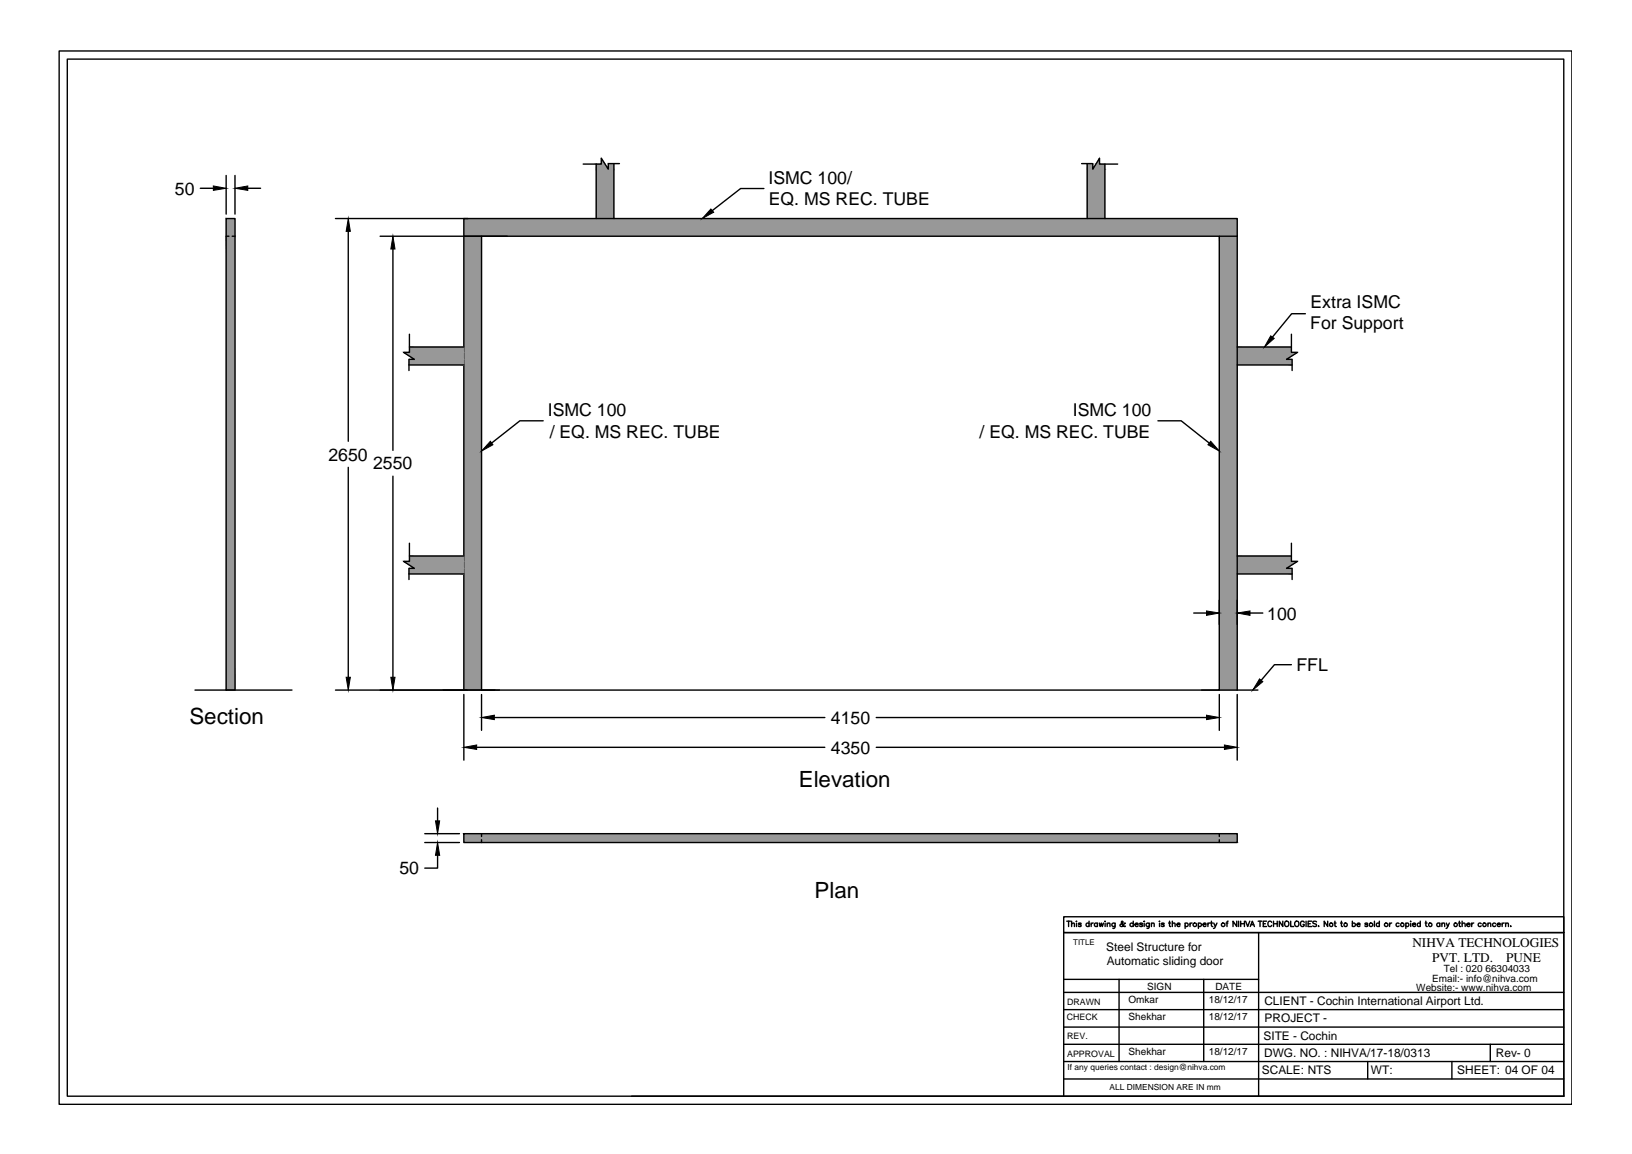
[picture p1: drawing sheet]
<svg xmlns="http://www.w3.org/2000/svg" width="297mm" height="210mm" viewBox="0 0 297 210" stroke-linecap="round" stroke-linejoin="round" font-family="sans-serif">
<!-- layer: 0 -->
<g fill="#989898" stroke="#989898" stroke-width=".18">
<path d="M109.4 28.8l.7 1h-.7z"/>
<path d="M200.1 28.8v1h-.6z"/>
<path d="M84.4 39.8v3.2h140.8zM84.4 39.8h140.8v3.2z"/>
<path d="M221.9 43v82.5h3.3zM221.9 43h3.3v82.5z"/>
<path d="M84.4 43v82.5h3.2zM84.4 43h3.2v82.5z"/>
<path d="M225.2 63.1v1h9.8zM225.2 63.1h9.8v1z"/>
<path d="M225.2 64.1v1.3h9zM225.2 64.1h10.9l-1.9 1.3z"/>
<path d="M225.2 65.4v1h10zM225.2 65.4h10v1z"/>
<path d="M225.2 101.1v1h9.8zM225.2 101.1h9.8v1z"/>
<path d="M225.2 102.1v1.3h9zM225.2 102.1h10.9l-1.9 1.3z"/>
<path d="M225.2 103.4v1h10zM225.2 103.4h10v1z"/>
<path d="M199.4 29.8h.7zM199.5 29.8h.6z"/>
<path d="M197.9 29.8h1zM197.9 29.8h1z"/>
<path d="M109.4 29.8h.7zM109.4 29.8h.7z"/>
<path d="M199.4 29.8l-.5 1h2.2zM199.4 29.8h1.7v1z"/>
<path d="M197.9 29.8v1h1zM197.9 29.8h1v1z"/>
<path d="M110.7 29.8v1h1zM110.7 29.8h1v1z"/>
<path d="M108.5 29.8v1h2.2zM108.5 29.8h1.6l.6 1z"/>
<path d="M197.9 30.8v9h3.2zM197.9 30.8h3.2v9z"/>
<path d="M108.5 30.8v9h3.2zM108.5 30.8h3.2v9z"/>
<path d="M41.2 39.8v3.2h1.6zM41.2 39.8h1.6v3.2z"/>
<path d="M41.2 43v82.5h1.6zM41.2 43h1.6v82.5z"/>
<path d="M221.9 151.6v1.6h3.3zM221.9 151.6h3.3v1.6z"/>
<path d="M87.6 151.6v1.6h134.3zM87.6 151.6h134.3v1.6z"/>
<path d="M84.4 151.6v1.6h3.2zM84.4 151.6h3.2v1.6z"/>
<path d="M74.5 63.1v1h9.9zM74.5 63.1h9.9v1z"/>
<path d="M73.5 64.1l1.9 1.3h9zM73.5 64.1h10.9v1.3z"/>
<path d="M74.4 65.4v1h10zM74.4 65.4h10v1z"/>
<path d="M74.5 101.1v1h9.9zM74.5 101.1h9.9v1z"/>
<path d="M73.5 102.1l1.9 1.3h9zM73.5 102.1h10.9v1.3z"/>
<path d="M74.4 103.4v1h10zM74.4 103.4h10v1z"/>
</g>
<g fill="none" stroke="#000" stroke-width=".25">
<path d="M10.8 9.3h275.3v191.6h-275.3zM12.2 10.8h272.4v188.6h-272.4zM36.5 34.2h2.3M41.2 39.8h1.6v85.7h-1.6zM41.2 31.9v7M42.8 31.9v7M45.1 34.2h2.3M61.1 39.8h24.1M108.5 29.8v10M111.7 29.8v10M112.7 29.8h-2v1l-1.3-2v1h-3.3M139 34.3h-4.2l-5.2 4"/>
<path d="M196.9 29.8h2v1l1.2-2v1h3.3M197.9 29.8v10M201.1 29.8v10M41.2 43h.5M42.3 43h.5M63.4 42.1v38.2M69.2 43h156M71.5 45.3v36.6M87.6 43v82.5h134.3v-82.5M225.2 43v-3.2h-140.8v85.7M225.2 43v82.5M237.6 57.1h-2.5l-3.5 4.2"/>
<path d="M74.4 66.4h10M74.5 60.8v3.3h-1l1.9 1.3h-1v2M74.5 63.1h9.9M98.9 76.5h-4.3l-5.1 4.1M210.7 76.5h4.3l5.1 4.1M225.2 63.1h9.8M225.2 66.4h10M235 60.8v3.3h1.1l-1.9 1.3h1v2M63.4 85v38.2M71.5 86.6v36.6M74.5 98.8v3.3h-1l1.9 1.3h-1v2M235 98.8v3.3h1.1l-1.9 1.3h1v2"/>
<path d="M74.4 104.4h10M74.5 101.1h9.9M217.3 111.5h2.3M221.9 109.2v4.4M225.2 101.1h9.8M225.2 104.4h10M227.5 111.5h2.3M35.5 125.5h17.6M61.1 125.5h29.8M84.4 126.3v12M86.8 135.9h63.3M87.6 126.3v6.5"/>
<path d="M90 130.5h60.1M159.5 130.5h60.1M159.5 135.9h63.4M218.7 125.5h10.3M221.9 126.3v6.5M225.2 126.3v12M235 120.9h-3l-2.5 2.8M77.3 151.6h6.3M77.3 153.2h6.3M79.6 155.6v2.3h-2.3M79.6 147v2.3M84.4 151.6h140.8v1.6h-140.8z"/>
<path d="M87.6 151.6v.5M87.6 152.7v.5M221.9 151.6v.5M221.9 152.7v.5M193.6 178.1h35.5M194.2 167.6h.6M194.5 167.6v.9M195 168.1l.3-.2h.2l.1 .6M195 167.6v.9M195.9 167.6h.1M195.9 167.9v.6M196.8 168l-.2-.1h-.3v.2l.4 .1 .1 .2-.2 .1-.3-.1"/>
<path d="M198.2 168a.31 .31 0 0 0-.4 0 .31 .31 0 0 0 0 .4 .31 .31 0 0 0 .4 0M198.2 167.6v.9M198.6 167.9v.6M199 167.9l-.4 .2M199.7 168a.31 .31 0 0 0-.4 0 .31 .31 0 0 0 0 .4 .31 .31 0 0 0 .4 0M199.7 167.9v.6M200.1 167.9l.2 .6 .2-.6 .1 .6 .2-.6M201.1 167.6h.1M201.1 167.9v.6M201.5 168.1l.3-.2h.2v.6M201.5 167.9v.6M203 167.9v.7l-.2 .2h-.3"/>
<path d="M203 168a.33 .33 0 0 0-.5 0 .33 .33 0 0 0 0 .5 .33 .33 0 0 0 .5-.1M203.7 178.1v15M204.8 168l-.1-.1a.57 .57 0 0 1-.8 .5v-.3l.5-.2v-.2l-.2-.1-.1 .1 .1 .4 .4 .4 .2-.1M206.3 168a.33 .33 0 0 0-.5 0 .33 .33 0 0 0 0 .5 .33 .33 0 0 0 .5-.1M206.3 167.6v.9M206.6 168.1h.6a.33 .33 0 0 0-.6-.1 .33 .33 0 0 0 0 .5 .33 .33 0 0 0 .6-.1M208 168l-.3-.1-.3 .1 .5 .3v.2l-.5-.1M208.2 167.6h.1M208.3 167.9v.6M209.2 167.9v.7l-.1 .2h-.3M209.2 168a.33 .33 0 0 0-.5 0 .33 .33 0 0 0 0 .5 .33 .33 0 0 0 .5-.1M209.6 168.1l.2-.2h.2l.1 .6"/>
<path d="M209.6 167.9v.6M211 167.6h.1M211 167.9v.6M211.9 168l-.2-.1-.4 .1 .6 .3v.2l-.6-.1M212.7 167.9h.3M212.9 167.6v.8l.2 .1M213.4 168.1l.2-.2h.2l.1 .6M213.4 167.6v.9M214.2 168.1h.6a.31 .31 0 0 0-.5-.1 .31 .31 0 0 0 0 .5 .31 .31 0 0 0 .5-.1M215.7 168a.31 .31 0 0 1 .5 0 .31 .31 0 0 1 0 .4 .31 .31 0 0 1-.5 0M215.7 167.9v1M216.6 167.9v.6"/>
<path d="M217 167.9h-.3l-.1 .2M218.1 168a.31 .31 0 0 1 .5 0 .31 .31 0 0 1 0 .4 .31 .31 0 0 1-.5 0M218.1 167.9v1M219 168.1h.5a.31 .31 0 0 0-.4-.1 .31 .31 0 0 0 0 .5 .31 .31 0 0 0 .4-.1M219.1 178.1v15M219.9 167.9v.6M220.2 167.9h-.2l-.1 .2M220.4 167.9h.3M220.5 167.6v.8l.2 .1M220.9 167.9l.3 .6 .3-.6M221.2 168.5l-.3 .4M223.2 167.9h.3"/>
<path d="M223.5 167.6l-.2 .1v.8M225.1 167.6v.9l-.7-.9v.9M225.4 167.6v.9M225.8 167.6v.9M225.8 168h.7M226.5 167.6v.9M226.7 167.6l.4 .9 .4-.9M227.6 168.5l.3-.9 .4 .9M227.7 168.2h.5M229 167.6h.7M229.1 169.6v29.8M229.3 167.6v.9"/>
<path d="M229.9 168h.4M230.5 167.6h-.6v.9h.6M231.5 167.8l-.1-.1a.42 .42 0 0 0-.6 .3 .42 .42 0 0 0 .6 .4l.1-.1M231.8 168h.7M231.8 167.6v.9M232.5 167.6v.9M233.5 167.6v.9l-.7-.9v.9M234.9 167.6v.9h.6M237.4 167.8l-.1-.1a.46 .46 0 0 0-.7 .3 .46 .46 0 0 0 .6 .5l.2-.2v-.2h-.2M237.7 167.6v.9M238.1 168h.4M238.7 167.6h-.6v.9h.6"/>
<path d="M239.6 167.7l-.2-.1-.5 .1 .1 .2 .5 .2 .1 .2-.2 .2-.5-.1M240 168.4h.1M241.7 167.6v.9l-.7-.9v.9M242.8 167.9h.4M243 167.6v.8l.2 .1M244 167.9h.3M244.2 167.6v.8l.2 .1M246.1 168a.31 .31 0 0 1 .5 0 .31 .31 0 0 1 0 .4 .31 .31 0 0 1-.5 0M246.1 167.6v.9M247 168.1h.5a.33 .33 0 0 0-.5-.1 .33 .33 0 0 0 0 .5 .33 .33 0 0 0 .5-.1M248.9 168l-.1-.1h-.3v.2l.3 .1 .1 .2-.1 .1-.4-.1M250.2 167.6v.9"/>
<path d="M251.1 168a.31 .31 0 0 0-.5 0 .31 .31 0 0 0 0 .4 .31 .31 0 0 0 .5 0M251.1 167.6v.9M252.9 167.9v.6M253.3 167.9l-.4 .2M254.6 168a.31 .31 0 0 0-.4 0 .31 .31 0 0 0 0 .4 .31 .31 0 0 0 .4 0M255.9 168a.31 .31 0 0 1 .4 0 .31 .31 0 0 1 0 .4 .31 .31 0 0 1-.4 0M255.9 167.9v1M256.7 167.6h.1M256.8 167.9v.6M257.1 168.1h.6a.33 .33 0 0 0-.5-.1 .33 .33 0 0 0 0 .5 .33 .33 0 0 0 .5-.1M258.5 168a.31 .31 0 0 0-.5 0 .31 .31 0 0 0 0 .4 .31 .31 0 0 0 .5 0M258.5 167.6v.9"/>
<path d="M259.4 167.9h.3M259.5 167.6v.8l.3 .1M262.1 168a.31 .31 0 0 0-.5 0 .31 .31 0 0 0 0 .4 .31 .31 0 0 0 .5 0M262.1 167.9v.6M262.4 168.1l.3-.2h.2v.6M262.4 167.9v.6M263.2 167.9l.3 .6 .3-.6M263.5 168.5l-.3 .4M265.5 167.9h.3M265.6 167.6v.8l.3 .1M266.1 168.1l.3-.2h.2l.1 .6M266.1 167.6v.9"/>
<path d="M267 168.1h.6a.32 .32 0 0 0-.5-.2 .32 .32 0 0 0-.1 .5 .32 .32 0 0 0 .4 .1l.2-.1M267.9 167.9v.6M268.2 167.9l-.3 .2M269.6 168a.31 .31 0 0 0-.5 0 .31 .31 0 0 0 0 .4 .31 .31 0 0 0 .5 0M270.8 168.1l.3-.2h.2v.6M270.8 167.9v.6M272.2 168a.31 .31 0 0 0-.4 0 .31 .31 0 0 0 0 .4 .31 .31 0 0 0 .4 0M272.5 168.1h.6a.33 .33 0 0 0-.5-.1 .33 .33 0 0 0 0 .5 .33 .33 0 0 0 .5-.1M273.4 167.9v.6M273.8 167.9l-.4 .2M274 168.1l.2-.2h.3v.6M274 167.9v.6"/>
<path d="M275 168.4h.1M114.9 199.4h169.7M193.6 199.4v-29.8h91h-91v-2.8h91v32.6M193.6 189.9h91M193.6 186.8h91M193.6 183.6h91M193.6 180.5h91M193.6 193.1h91M193.6 196.3h91M248.9 193.1v3.2M264.3 193.1v3.2M271.2 189.9v3.2"/>
<circle cx="217.5" cy="168.2" r=".32"/>
<circle cx="222.6" cy="168.2" r=".33"/>
<circle cx="234.2" cy="168" r=".46"/>
<circle cx="236" cy="168" r=".46"/>
<circle cx="242.3" cy="168.2" r=".32"/>
<circle cx="244.9" cy="168.2" r=".32"/>
<circle cx="249.5" cy="168.2" r=".32"/>
<circle cx="252.3" cy="168.2" r=".33"/>
<circle cx="255.2" cy="168.2" r=".32"/>
<circle cx="260.3" cy="168.2" r=".32"/>
<circle cx="264.9" cy="168.2" r=".32"/>
<circle cx="270.2" cy="168.2" r=".32"/>
</g>
<g fill="#000" stroke="#000" stroke-width=".18">
<path d="M38.8 33.8l2.4 .4-2.4 .4zM42.8 34.2l2.3-.4v.8zM129.4 38l.5 .6-2.1 1.2zM63.4 39.8l.4 2.3h-.8zM71.5 43l.4 2.3h-.8zM231.3 61.1l.6 .5-1.8 1.5zM89.3 80.3l.4 .6-2.1 1.1zM220.4 80.3l1.5 1.7-2-1.1zM219.6 111.1l2.3 .4-2.3 .4zM225.2 111.5l2.3-.4v.8zM63 123.2h.8l-.4 2.3zM71.1 123.2h.8l-.4 2.3z"/>
<path d="M84.4 135.9l2.4-.4v.8zM87.6 130.5l2.4-.4v.8zM219.6 130.1l2.3 .4-2.3 .4zM222.9 135.5l2.3 .4-2.3 .4zM229.2 123.5l.6 .5-1.8 1.5zM79.3 149.3h.7l-.4 2.3zM79.6 153.2l.4 2.4h-.7z"/>
</g>
<g font-size="4.1">
<text x="34.5" y="131.7">Section</text>
<text x="145.4" y="143.1">Elevation</text>
<text x="148.3" y="163.3">Plan</text>
</g>
<g font-size="3.2">
<text x="31.8" y="35.4">50</text>
<text x="139.9" y="33.4">ISMC 100/</text>
<text x="139.9" y="37.3">EQ. MS REC. TUBE</text>
<text x="238.5" y="59.9">For Support</text>
<text x="238.5" y="56">Extra ISMC</text>
<text x="99.7" y="75.7">ISMC 100</text>
<text x="195.3" y="75.7">ISMC 100</text>
<text x="59.8" y="83.8">2650</text>
<text x="100" y="79.6">/ EQ. MS REC. TUBE</text>
<text x="178.3" y="79.6">/ EQ. MS REC. TUBE</text>
<text x="67.9" y="85.4">2550</text>
<text x="230.6" y="112.7">100</text>
<text x="236" y="122.1">FFL</text>
<text x="151.2" y="131.7">4150</text>
<text x="151.2" y="137.1">4350</text>
<text x="72.7" y="159">50</text>
</g>
<g font-size="2.4">
<text x="257.1" y="172.2">NIHVA TECHNOLOGIES</text>
<text x="260.7" y="174.9">PVT. LTD.</text>
<text x="274.2" y="174.9">PUNE</text>
</g>
<g font-size="2.2">
<text x="201.4" y="172.9">Steel Structure for</text>
<text x="201.4" y="175.6">Automatic sliding door</text>
<text x="230.1" y="182.9">CLIENT - Cochin International Airport Ltd.</text>
<text x="230.2" y="186">PROJECT -</text>
<text x="230" y="189.1">SITE - Cochin</text>
<text x="229.7" y="195.4">SCALE: NTS</text>
<text x="230.1" y="192.3">DWG. NO. : NIHVA/17-18/0313</text>
<text x="249.5" y="195.4">WT:</text>
<text x="265.2" y="195.4">SHEET: 04 OF 04</text>
<text x="272.3" y="192.3">Rev- 0</text>
</g>
<g font-size="1.8">
<text x="260.7" y="178.6">Email:- info@nihva.com</text>
<text x="262.8" y="176.8">Tel : 020 66304033</text>
<text x="205.4" y="182.4">Omkar</text>
<text x="205.4" y="185.5">Shekhar</text>
<text x="208.8" y="180">SIGN</text>
<text x="220" y="182.4">18/12/17</text>
<text x="220" y="185.5">18/12/17</text>
<text x="221.2" y="180">DATE</text>
<text x="257.8" y="180.3">Website:- www.nihva.com</text>
<text x="205.4" y="191.8">Shekhar</text>
<text x="220" y="191.9">18/12/17</text>
</g>
<g font-size="1.6">
<text x="194.2" y="185.5">CHECK</text>
<text x="194.2" y="182.8">DRAWN</text>
<text x="194.2" y="189.1">REV.</text>
<text x="194.2" y="192.2">APPROVAL</text>
</g>
<g font-size="1.5">
<text x="194.3" y="194.7">If any queries contact : design@nihva.com</text>
<text x="201.9" y="198.3">ALL DIMENSION ARE IN mm</text>
</g>
<text font-size="1.4" x="195.3" y="171.8">TITLE</text>
</svg>
